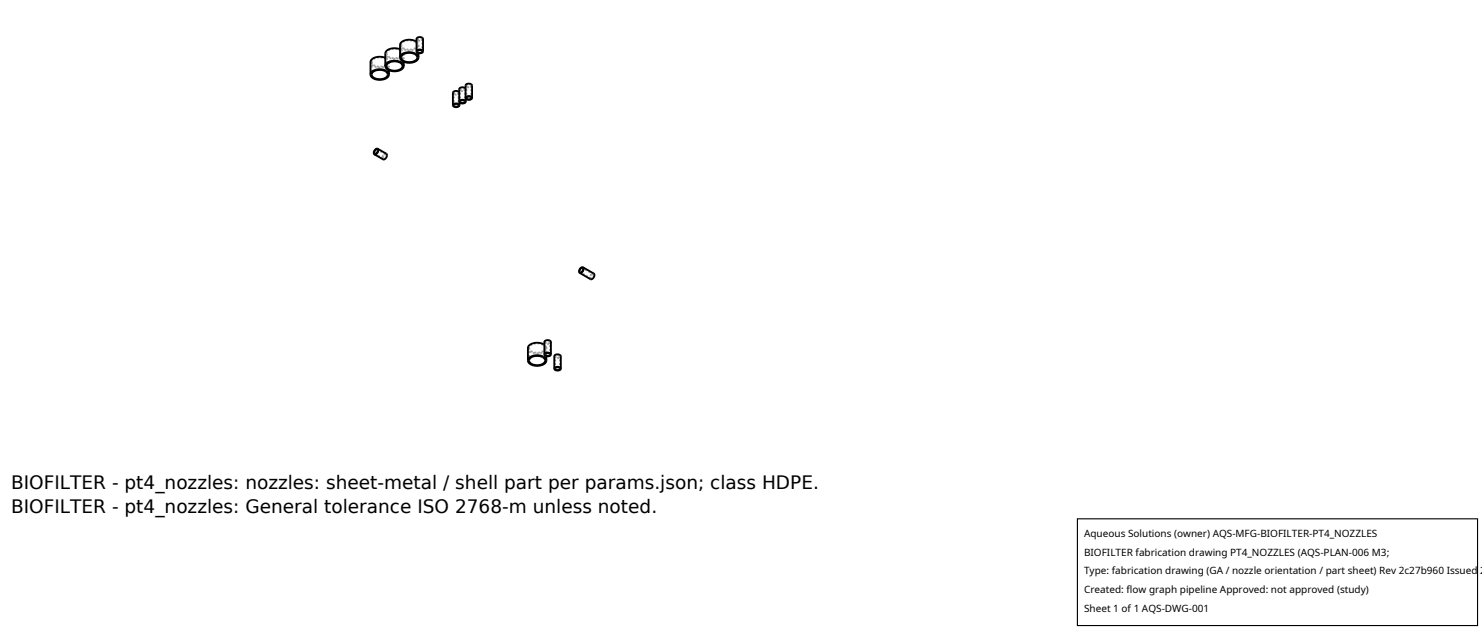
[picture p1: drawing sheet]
<svg xmlns="http://www.w3.org/2000/svg" width="212mm" height="90mm" viewBox="0 0 212 90" stroke-linecap="round" stroke-linejoin="round" font-family="sans-serif">
<g fill="none" stroke="#a0a0a0" stroke-width=".26" stroke-dasharray=".3 .3" stroke-linecap="butt">
<path d="M53.1 8.9l.2-.4 .5-.2 .7-.1 .5 .2M53.1 8.9v1.7M55 8.3h.2M55 8.4l.3 .2 .1 .3M55.2 8.3l.2 .3 .1 .3M55.2 7.6l.2-.3 .5-.3h.6l.7 .2M55.2 7.6v1.8M55.4 8.9l-.3 .4-.8 .2-.9-.2-.2-.2-.1-.2M55.4 8.9v1.7M55.5 8.9v.2l-.3 .3-.9 .2-1-.2-.3-.2-.1-.3M55.5 8.9v1.1M57.1 7l.2 .1"/>
<path d="M57.2 7.2l.2 .2 .1 .2M57.3 7.1l.3 .3 .1 .2M57.3 6.4l.2-.3 .5-.3h.7l.6 .2M57.3 6.4v1.8M57.5 7.6l-.1 .3-.2 .2-.8 .2-.9-.2-.2-.2-.1-.3M57.5 7.6v1.8M57.7 7.6l-.1 .3-.3 .3-.9 .2-1-.2-.3-.3-.1-.3M57.7 7.6v1.2M59.3 6l.2 .2 .1 .2M59.5 6l.3 .4M59.6 6.4l-.1 .3-.2 .2-.8 .2-.8-.2-.3-.2-.1-.3M59.6 6.4v1.8"/>
<path d="M59.6 5.6l.2-.2h.4M59.6 5.6v1.7M59.8 6.4l-.1 .3-.3 .3-.9 .2-1-.2-.3-.3-.1-.3M59.8 6.4v1.2M60.2 5.4l.1 .2M60.3 5.6l-.3 .2-.3-.1-.1-.1M60.3 5.6v1.7M60.4 5.6l-.1 .1-.3 .1-.4-.1-.1-.1M64.8 13.3l.2-.2h.4M64.8 13.3v1.7M65.4 13.1l.1 .2M65.5 13.3l-.3 .2-.3-.1-.1-.1"/>
<path d="M65.5 13.3v1.7M65.6 13.2v.1M65.6 13.3l-.1 .1-.3 .1h-.4l-.1-.2M65.6 13.3v1.3M65.7 12.7l.2-.2 .4 .1M65.7 12.7v1.8M66.3 12.6l.1 .1M66.4 12.7l-.3 .2h-.3l-.1-.2M66.4 12.7v1.8M66.5 12.6v.1M66.5 12.7l-.1 .2-.3 .1-.4-.1-.1-.2M66.5 12.7v1.4"/>
<path d="M66.6 12.2l.2-.2 .4 .1M66.6 12.2v1.8M67.2 12.1l.1 .1M67.3 12.2l-.3 .2h-.3l-.1-.2M67.3 12.2v1.8M67.4 12.2l-.1 .2-.3 .1-.4-.1-.1-.2M53.5 21.9l1.3 .8M53.9 21.3l1.2 .8M54.8 22.7l.2-.1 .2-.4M55.1 22.1l-.3 .2v.4M55.2 22h-.3l-.2 .2-.1 .4 .1 .2M55.2 22.2l-.1-.1"/>
<path d="M84.3 39.9l-.1-.3 .2-.3 .2-.2h.2M84.4 39.8l-.1-.2 .1-.3 .3-.1M84.4 39.8l-1.5-.9M84.7 39.2l.1 .1M84.7 39.2l-1.5-.9M84.8 39.3l-.1 .4-.3 .1M75.4 49.7l.1 .3 .3 .2 .9 .3 1-.3 .2-.2 .1-.3M75.6 49.7l.3 .4 .8 .3 .8-.2 .3-.3 .1-.2M75.6 51.5v-1.8M77.5 49.2l-.5-.1h-.7l-.5 .2-.2 .4M77.8 48.8l.1 .2 .3 .1 .3-.1 .2-.2M77.9 49.7l-.1-.2-.3-.3"/>
<path d="M77.9 51.5v-1.8M77.9 48.8l.3 .2h.2l.2-.2M77.9 50.6v-1.8M78 49.7l-.2-.5M78 50.9v-1.2M78.5 48.7l-.4-.1-.2 .2M78.6 48.8l-.1-.1M78.6 50.6v-1.8M79.2 50.9l.1 .2h.3h.3l.2-.2M79.3 50.9l.3 .2 .3-.1 .1-.1M79.3 52.6v-1.7M79.9 50.7h-.4l-.2 .2"/>
<path d="M80 50.9l-.1-.2M80 52.6v-1.7"/>
</g>
<g fill="none" stroke="#000" stroke-width=".26">
<path d="M52.9 10.6l.1-.2 .3-.3 .9-.2 .9 .2 .3 .2 .1 .3M52.9 10.6l.1 .3 .3 .3 .9 .2 1-.2 .2-.3 .1-.3M53.2 10.3l.6-.3h.8l.6 .3 .2 .4-.2 .3-.4 .2-.9 .1-.4-.2-.3-.2-.1-.3zM55 8.3l-.6-.2h-.5l-.5 .2-.3 .2-.2 .3v1.8M55 9.4l.1-.2 .3-.3 .9-.2 1 .2 .3 .2 .1 .3M55 9.4l.1 .3 .3 .3 .9 .2 1-.2 .3-.3 .1-.3M55.3 9.1l.6-.3h.8l.6 .3 .2 .4-.2 .3-.4 .2-.9 .1-.4-.2-.3-.2-.1-.3zM55.5 10v.6M57.1 7l-.5-.1h-.6l-.5 .2-.3 .2-.2 .3v1.8M57.1 8.2l.1-.3 .3-.2 .9-.2 .9 .2 .3 .2 .2 .3M57.1 8.2l.1 .3 .3 .2 .9 .3 1-.2 .3-.3 .1-.3M57.5 7.9l.5-.3h.8l.6 .3 .2 .4-.2 .3-.3 .2h-1l-.4-.1-.3-.2-.1-.3z"/>
<path d="M57.7 8.8v.6M59.5 6l-.5-.3h-.6l-.6 .1-.5 .2-.2 .4v1.8M59.5 7.3l.1-.1 .3-.1 .4 .1 .1 .1M59.5 7.3l.1 .2 .3 .1 .4-.1 .1-.2M59.5 7.3v-1.8l.1-.1 .3-.1h.3l.2 .2v1.8M59.7 7.2h.4l.2 .2-.2 .1h-.3l-.2-.1zM59.8 7.6v.6M64.7 15l.1-.1 .3-.1h.4l.1 .2M64.7 15l.1 .2 .3 .1 .4-.1 .1-.2M64.9 14.9l.4-.1 .2 .3-.2 .1h-.3l-.2-.1zM65.6 13.2l-.5-.2-.4 .2v1.8M65.6 14.5l.1-.2 .3-.1 .4 .1 .1 .2"/>
<path d="M65.6 14.5l.1 .2 .3 .1 .4-.1 .1-.2M65.6 14.6v.4M65.8 14.4l.4-.1 .2 .2-.2 .2h-.2l-.3-.1zM66.5 12.6l-.5-.1-.4 .2v1.8M66.5 14l.1-.2 .3-.1 .4 .1 .1 .2M66.5 14l.1 .2 .3 .1 .4-.1 .1-.2M66.5 14v-1.8l.1-.2 .3-.1 .3 .1 .2 .2v1.8M66.5 14.1v.4M66.7 13.9l.4-.1 .2 .2-.1 .2h-.3l-.3-.1zM53.6 21.4l.2-.1 .2 .2-.2 .3-.2 .2-.1-.2zM53.9 21.2l1.3 .8 .1 .2-.1 .3-.2 .2-.2 .1-1.3-.8M53.9 21.2l.1 .3-.1 .3-.2 .2h-.2"/>
<path d="M53.9 21.2l-.2 .1-.2 .2-.1 .4 .1 .1M83 38.3h.2l.1 .2-.2 .2-.2 .2-.1-.2zM83.3 38.2l.1 .2-.1 .3-.3 .2-.2 .1M83.3 38.2h-.3l-.2 .2-.1 .3 .1 .3M83.3 38.2l1.5 .9 .1 .2-.1 .3-.2 .2-.2 .1-1.6-.9M75.4 51.5l.1-.3 .3-.2 .9-.3 1 .3 .2 .2 .1 .3M75.4 51.5l.1 .3 .3 .2 .9 .2 .9-.2 .3-.2 .1-.3M75.7 51.1l.6-.2h.8l.6 .2 .2 .5-.2 .2-.3 .2-1.1 .1-.4-.1-.3-.3v-.3zM77.8 50.6v-1.8l.1-.2h.3h.3l.2 .2v1.8M77.8 50.6l.1-.2 .3-.1 .4 .1 .1 .2M77.8 50.6l.1 .2 .3 .1 .4-.1 .1-.2M77.8 49.2l-.5-.2-.6-.1-.7 .1-.4 .3-.2 .4v1.8"/>
<path d="M77.9 50.5l.4-.1 .3 .2-.2 .2h-.3l-.2-.1zM78 50.9v.6M79.2 52.6v-1.8l.1-.1 .3-.1 .3 .1 .2 .1v1.8M79.2 52.6l.1-.1 .3-.1 .4 .1 .1 .1M79.2 52.6l.1 .2 .3 .1 .3-.1 .2-.2M79.3 52.6l.4-.1 .3 .2-.1 .1h-.3l-.3-.1z"/>
</g>
<path d="M153.9 74.1h57.1v15.2h-57.1z" fill="#fff" stroke="#000" stroke-width=".16"/>
<g font-size="2.6">
<text x="1.6" y="69.8">BIOFILTER - pt4_nozzles: nozzles: sheet-metal / shell part per params.json; class HDPE.</text>
<text x="1.6" y="73.3">BIOFILTER - pt4_nozzles: General tolerance ISO 2768-m unless noted.</text>
</g>
<g font-size="1.4">
<text x="154.8" y="76.6">Aqueous Solutions (owner) AQS-MFG-BIOFILTER-PT4_NOZZLES</text>
<text x="154.8" y="79.3">BIOFILTER fabrication drawing PT4_NOZZLES (AQS-PLAN-006 M3;</text>
<text x="154.8" y="82">Type: fabrication drawing (GA / nozzle orientation / part sheet) Rev 2c27b960 Issued 2</text>
<text x="154.8" y="84.7">Created: flow graph pipeline Approved: not approved (study)</text>
<text x="154.8" y="87.4">Sheet 1 of 1 AQS-DWG-001</text>
</g>
</svg>
